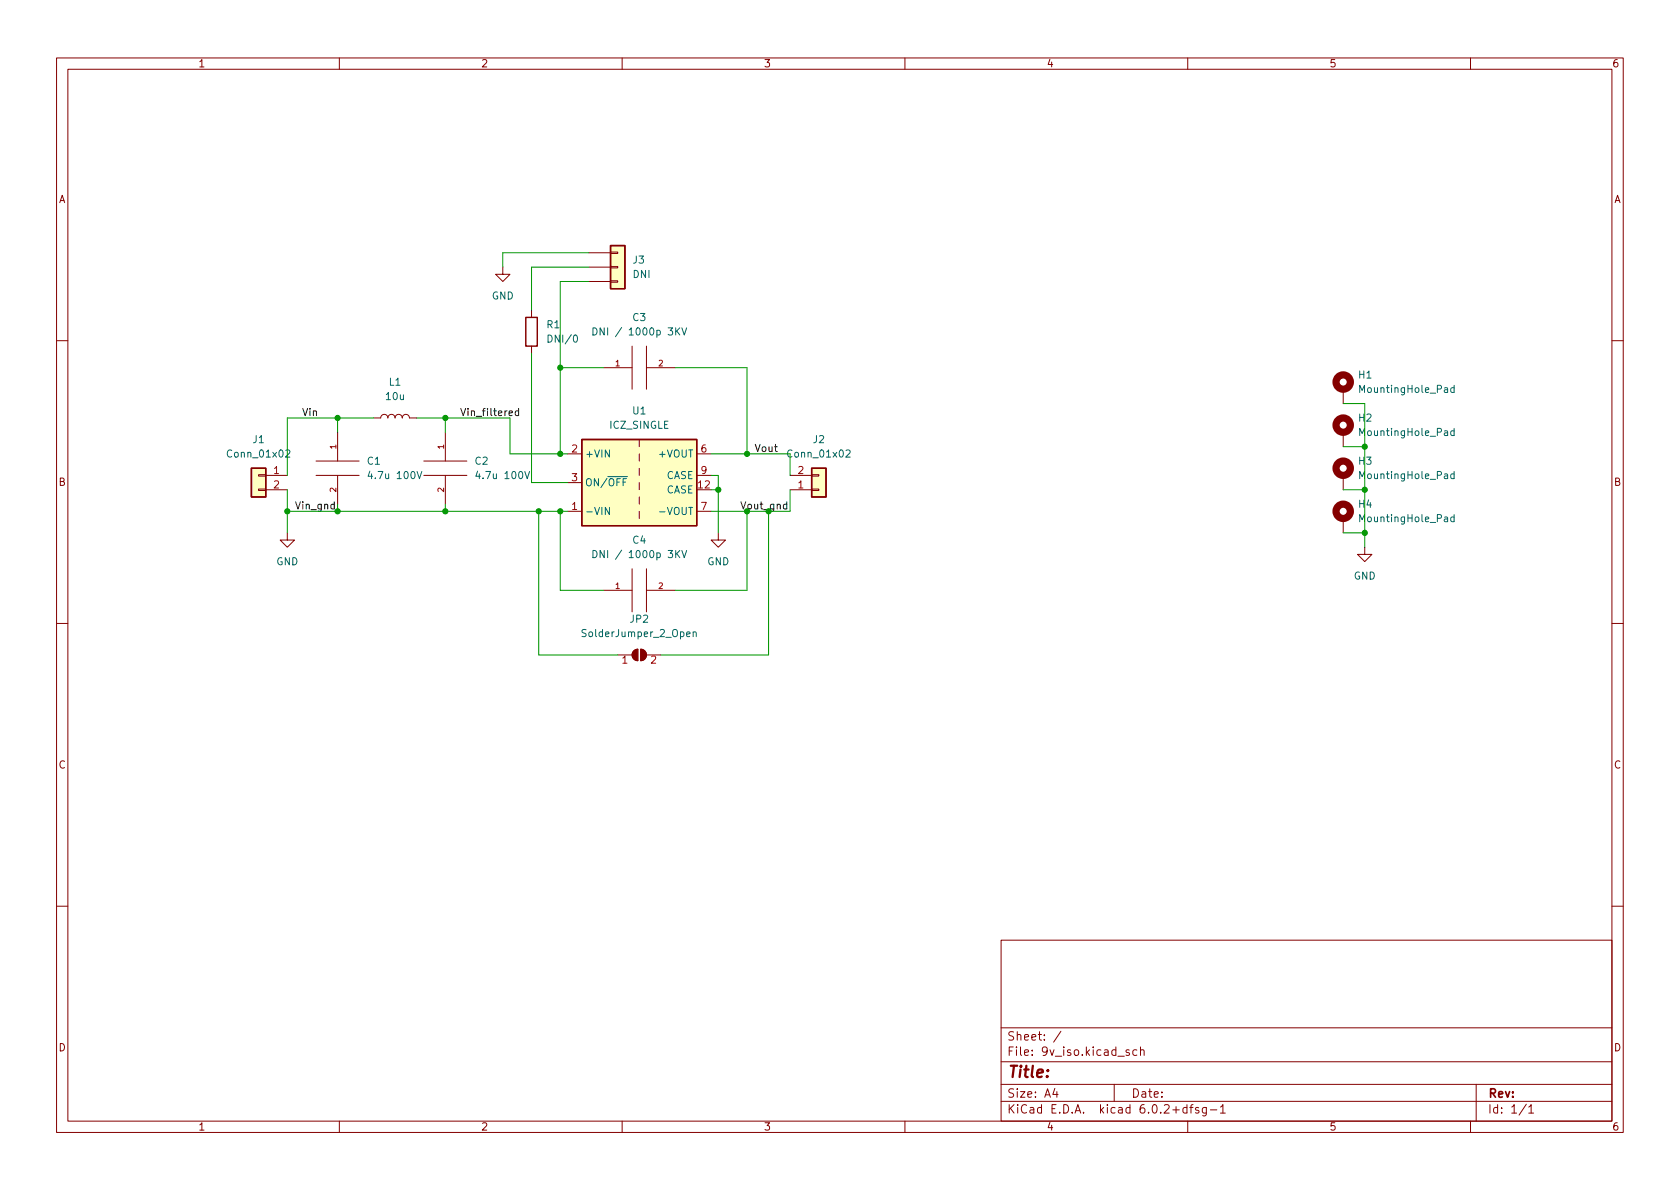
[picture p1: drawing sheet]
<svg xmlns="http://www.w3.org/2000/svg" width="297mm" height="210mm" viewBox="0 0 297 210" stroke-linecap="round" stroke-linejoin="round" font-family="sans-serif">
<g fill="none" stroke="#840000" stroke-width=".18">
<path d="M10 10.2h277v190.1h-277zM12 12.2h273v186.1h-273zM60 10.2v2M110 10.2v2M160 10.2v2M210 10.2v2M260 10.2v2M88.9 47.2v1.3h1.3l-1.3 1.3-1.3-1.3h1.3M94 54.9v1.2M104.1 44.7h3.8M104.1 47.2h3.8M104.1 49.8h3.8"/>
<path d="M107.9 49.7h1.3v.2h-1.3zM107.9 47.1h1.3v.3h-1.3zM107.9 44.6h1.3v.2h-1.3zM10 60.2h2M59.7 76.4v5.1M66 73.9h1.3a.64 .64 0 0 1 .6-.6 .64 .64 0 0 1 .7 .6 .64 .64 0 0 1 .6-.6 .64 .64 0 0 1 .6 .6 .64 .64 0 0 1 .7-.6 .64 .64 0 0 1 .6 .6 .64 .64 0 0 1 .7-.6 .64 .64 0 0 1 .6 .6h1.3M78.7 76.4v5.1M94 61.2v1.3M106.7 65h5.1M111.8 61.2v7.6M113 77.7v1.3M114.3 61.2v7.6"/>
<path d="M114.3 65h5.1M237.5 68.8v2.6M237.5 76.4v2.6M285 60.2h2M45.7 86.5h1.3v.2h-1.3zM45.7 83.9h1.3v.3h-1.3zM47 84.1h3.8M47 86.6h3.8M50.8 94.2v1.3h1.3l-1.3 1.3-1.3-1.3h1.3M55.9 84.1h7.6M55.9 81.5h7.6M59.7 84.1v5"/>
<path d="M74.9 84.1h7.6M74.9 81.5h7.6M78.7 84.1v5M100.3 90.4h2.6M100.3 80.3h2.6M100.3 85.3h2.6M113 80.3v1.2M113 82.8v1.3M113 85.3v1.3M113 87.9v1.2M113 90.4v1.3M123.2 84.1h2.5"/>
<path d="M123.2 90.4h2.5M123.2 80.3h2.5M127 94.2v1.3h1.3l-1.3 1.3-1.3-1.3h1.3M139.7 84.1h3.8M139.7 86.6h3.8M143.5 83.9h1.3v.3h-1.3zM143.5 86.5h1.3v.2h-1.3zM237.5 84.1v2.5M237.5 91.7v2.5M241.3 96.8v1.2h1.3l-1.3 1.3-1.3-1.3h1.3M10 110.2h2M106.7 104.4h5.1"/>
<path d="M109.2 115.8h2.6M111.8 100.6v7.6M112.1 115.1l.7-.3v2a1.02 1.02 0 0 1-1-.6 1.02 1.02 0 0 1 .3-1.1zM113.3 114.8a1.02 1.02 0 0 1 1 1 1.02 1.02 0 0 1-1 1zM114.3 100.6v7.6M114.3 104.4h5.1M114.3 115.8h2.5M285 110.2h2M10 160.2h2M177 166.3h108v32h-108zM285 160.2h2M60 198.3v2"/>
<path d="M110 198.3v2M160 198.3v2M177 194.8h108M177 191.8h108M177 187.8h108M177 181.8h108M186.5 192.5l-.4 1h1M186.9 193v1M187.6 182.4l-1.3 1.9M197 191.8v3M199.6 185.7l-.3-.1-.2 .2v.3l.5 .1v.4h-.5M201 185.7l-.4-.1-.3 .3v.4l.1 .3h.6"/>
<path d="M201.6 185.8l.3-.2 .3 .1 .1 .9M201.6 185.1v1.5M209.9 195.9l-.5-.1-.3 .3v.4l.2 .3h.6M209.9 195.3v1.5M210 198.3v2M210.4 195.8h.5M210.9 195.3l-.3 .2v1.3M211.9 195.9l-.3-.1-.2 .2v.3l.5 .1v.4h-.5M213.3 195.8v1.2l-.3 .3h-.4M213.3 195.9l-.4-.1-.3 .3v.4l.1 .3h.6M214 196.3h1.1M215.8 195.8l.4-.5v1.5"/>
<path d="M215.8 196.8h.8M260 198.3v2M261 191.8v6.5M269.9 195.3l-1.3 1.9M270.3 195.8l.4-.5v1.5M270.3 196.8h.9"/>
</g>
<g fill="none" stroke="#006464" stroke-width=".18">
<path d="M104.8 58a.64 .64 0 0 1 .8 .6 .64 .64 0 0 1-.8 .6zM119.7 58.5l.5 .7M120.2 58l-.7 .7M120.6 58l.4 1.2 .4-1.2M50.5 79.7l.5-.1 .3 .3-.8 .9h.8M149.6 79.7l.5-.1 .2 .3-.8 .9h.8M257.1 76.2h-.4l-.2 .2 .1 .6h.5M257.1 68.6h-.4l-.2 .2 .1 .5h.5M257.1 68.1v1.3M257.1 75.8v1.2M65.4 83.3l-.3 .9h.8M73.7 83.4l.5 1.2 .4-1.2"/>
<path d="M84.4 83.3l-.3 .9h.8M92.8 83.4l.4 1.2 .4-1.2M104.8 97.3a.64 .64 0 0 1 .8 .7 .64 .64 0 0 1-.8 .6zM107.7 89.7v1.3l-.7-1.3v1.3M116.6 90.5h1M119.7 97.9l.5 .7M120.2 97.3l-.7 .8M120.6 97.3l.4 1.3 .4-1.3M257.1 83.9l-.4-.1-.2 .2 .1 .6h.5M257.1 91.5l-.4-.1-.2 .3 .1 .5h.5M257.1 83.4v1.2M257.1 91v1.3"/>
<path d="M122.6 111.9l.1-.2 .3 .1 .1 .8M122.6 111.7v.9"/>
</g>
<g fill="#ffffc2" stroke="#ffffc2" stroke-width=".18">
<path d="M107.9 43.4h2.6v7.6h-2.6z"/>
<path d="M143.5 82.8h2.5v5.1h-2.5z"/>
<path d="M44.4 82.8h2.6v5.1h-2.6z"/>
<path d="M102.9 77.7h20.3v15.3h-20.3z"/>
</g>
<path d="M93 56.1h2v5.1h-2zM107.9 43.4h2.6v7.6h-2.6zM102.9 77.7h20.3v15.3h-20.3zM44.4 82.8h2.6v5.1h-2.6zM143.5 82.8h2.5v5.1h-2.5z" fill="none" stroke="#840000" stroke-width=".25"/>
<g fill="#840000" stroke="#840000" stroke-width=".18">
<path d="M112.1 115.1l.7-.3v2a1.02 1.02 0 0 1-1-.6 1.02 1.02 0 0 1 .3-1.1z"/>
<path d="M113.3 114.8a1.02 1.02 0 0 1 1 1 1.02 1.02 0 0 1-1 1z"/>
</g>
<g fill="none" stroke="#840000" stroke-width="1.3">
<circle cx="237.5" cy="67.6" r="1.27"/>
<circle cx="237.5" cy="75.2" r="1.27"/>
<circle cx="237.5" cy="90.4" r="1.27"/>
<circle cx="237.5" cy="82.8" r="1.27"/>
</g>
<path d="M91.7 72.7h-.4l-.2 .2 .1 .5h.5M91.7 72.2v1.3M59.1 89.2h-.4l-.2 .2 .1 .5h.5M59.1 88.7v1.3M139.1 89.2h-.4l-.2 .2 .1 .5h.5M139.1 88.7v1.3" fill="none" stroke="#0f0f0f" stroke-width=".18"/>
<g fill="none" stroke="#009600" stroke-width=".18">
<path d="M104.1 44.7h-15.2v2.5M104.1 47.2h-10.1v7.7M104.1 49.8h-5v30.5M59.7 73.9v2.5M66 73.9h-15.2v10.2M73.7 73.9h16.5v6.4h10.1M78.7 73.9v2.5M94 62.5v22.8h6.3M99.1 65h7.6M119.4 65h12.7v15.3M237.5 71.4h3.8v25.4M237.5 79h3.8"/>
<path d="M50.8 90.4h49.5M50.8 86.6v7.6M59.7 89.1v1.3M78.7 89.1v1.3M95.2 90.4v25.4h14M99.1 90.4v14h7.6M125.7 80.3h14v3.8M125.7 84.1h1.3v10.1M125.7 86.6h1.3M132.1 90.4v14h-12.7M135.9 90.4v25.4h-19.1M139.7 86.6v3.8h-14"/>
<path d="M237.5 86.6h3.8M237.5 94.2h3.8"/>
</g>
<g fill="#009600" stroke="#009600" stroke-width=".18">
<circle cx="99.1" cy="80.3" r=".46"/>
<circle cx="99.1" cy="65" r=".46"/>
<circle cx="132.1" cy="80.3" r=".46"/>
<circle cx="127" cy="86.6" r=".46"/>
<circle cx="241.3" cy="86.6" r=".46"/>
<circle cx="241.3" cy="94.2" r=".46"/>
<circle cx="241.3" cy="79" r=".46"/>
<circle cx="99.1" cy="90.4" r=".46"/>
<circle cx="95.2" cy="90.4" r=".46"/>
<circle cx="78.7" cy="90.4" r=".46"/>
<circle cx="78.7" cy="73.9" r=".46"/>
<circle cx="59.7" cy="73.9" r=".46"/>
<circle cx="50.8" cy="90.4" r=".46"/>
<circle cx="59.7" cy="90.4" r=".46"/>
</g>
<text font-size="2.8" fill="#840000" x="178" y="190.6">Title:</text>
<g font-size="2.1" fill="#840000">
<text x="178" y="184">Sheet: /</text>
<text x="178" y="186.7">File: 9v_iso.kicad_sch</text>
<text x="178" y="196.9">KiCad E.D.A. kicad 6.0.2+dfsg-1</text>
<text x="178" y="194.1">Size: A4</text>
<text x="200" y="194.1">Date:</text>
<text x="263" y="194.1">Rev:</text>
<text x="263" y="196.9">Id: 1/1</text>
</g>
<g font-size="1.8" fill="#840000">
<text x="35" y="11.9">1</text>
<text x="85" y="11.9">2</text>
<text x="135" y="11.9">3</text>
<text x="185" y="11.9">4</text>
<text x="235" y="11.9">5</text>
<text x="285" y="11.9">6</text>
<text x="10.3" y="35.9">A</text>
<text x="285.3" y="35.9">A</text>
<text x="10.3" y="85.9">B</text>
<text x="285.3" y="85.9">B</text>
<text x="10.3" y="135.9">C</text>
<text x="285.3" y="135.9">C</text>
<text x="10.3" y="185.9">D</text>
<text x="285.3" y="185.9">D</text>
<text x="35" y="199.9">1</text>
<text x="85" y="199.9">2</text>
<text x="135" y="199.9">3</text>
<text x="185" y="199.9">4</text>
<text x="235" y="199.9">5</text>
<text x="285" y="199.9">6</text>
</g>
<g font-size="1.8" fill="#006464">
<text x="111.9" y="46.6">J3</text>
<text x="86.9" y="53">GND</text>
<text x="111.9" y="49.1">DNI</text>
<text x="96.7" y="58">R1</text>
<text x="106.3" y="59.3">DNI / 1000p 3KV</text>
<text x="111.9" y="56.8">C3</text>
<text x="97.2" y="60.6">DNI/0</text>
<text x="68.3" y="70.7">10u</text>
<text x="68.8" y="68.2">L1</text>
<text x="240.2" y="66.9">H1</text>
<text x="240.7" y="69.5">MountingHole_Pad</text>
<text x="107.8" y="75.8">ICZ_SINGLE</text>
<text x="111.9" y="73.3">U1</text>
<text x="240.2" y="74.5">H2</text>
<text x="240.7" y="77.1">MountingHole_Pad</text>
<text x="40.5" y="80.9">Conn_01x02</text>
<text x="44.7" y="78.4">J1</text>
<text x="65" y="82.2">C1</text>
<text x="84" y="82.2">C2</text>
<text x="103.4" y="80.9">+VIN</text>
<text x="116.7" y="80.9">+VOUT</text>
<text x="139.6" y="80.9">Conn_01x02</text>
<text x="143.8" y="78.4">J2</text>
<text x="240.2" y="82.2">H3</text>
<text x="65.7" y="84.7">4.7u 100V</text>
<text x="84.7" y="84.7">4.7u 100V</text>
<text x="103.4" y="86">ON/~{OFF}</text>
<text x="117.8" y="87.2">CASE</text>
<text x="117.8" y="84.7">CASE</text>
<text x="240.2" y="89.8">H4</text>
<text x="240.7" y="84.7">MountingHole_Pad</text>
<text x="103.4" y="91.1">-VIN</text>
<text x="117.2" y="91.1">-VOUT</text>
<text x="240.7" y="92.3">MountingHole_Pad</text>
<text x="48.8" y="99.9">GND</text>
<text x="106.3" y="98.7">DNI / 1000p 3KV</text>
<text x="111.9" y="96.1">C4</text>
<text x="125" y="99.9">GND</text>
<text x="239.3" y="102.5">GND</text>
<text x="103.3" y="112.6">SolderJumper_2_Open</text>
<text x="111.5" y="110.1">JP2</text>
</g>
<g font-size="1.8" fill="#0f0f0f">
<text x="53.3" y="73.6">Vin</text>
<text x="81.3" y="73.6">Vin_filtered</text>
<text x="133.3" y="79.9">Vout</text>
<text x="52.1" y="90.1">Vin_gnd</text>
</g>
<g font-size="1.8" fill="#a90000">
<text x="48.4" y="83.8">1</text>
<text x="101.1" y="80">2</text>
<text x="124" y="80">6</text>
<text x="124" y="83.8">9</text>
<text x="141.1" y="83.8">2</text>
<text x="48.4" y="86.4">2</text>
<text x="101.1" y="85.1">3</text>
<text x="123.5" y="86.4">12</text>
<text x="141.1" y="86.4">1</text>
<text x="101.1" y="90.2">1</text>
<text x="124" y="90.2">7</text>
<text x="110" y="117.3">1</text>
<text x="115.1" y="117.3">2</text>
</g>
<text font-size="1.8" fill="#009600" x="130.8" y="90.1">Vout_gnd</text>
<g font-size="1.4" fill="#a90000">
<text x="108.8" y="64.8">1</text>
<text x="116.4" y="64.8">2</text>
<text x="59.4" y="79.4" transform="rotate(-90 59.4 79.4)">1</text>
<text x="78.5" y="79.4" transform="rotate(-90 78.5 79.4)">1</text>
<text x="59.4" y="87" transform="rotate(-90 59.4 87)">2</text>
<text x="78.5" y="87" transform="rotate(-90 78.5 87)">2</text>
<text x="108.8" y="104.1">1</text>
<text x="116.4" y="104.1">2</text>
</g>
</svg>
